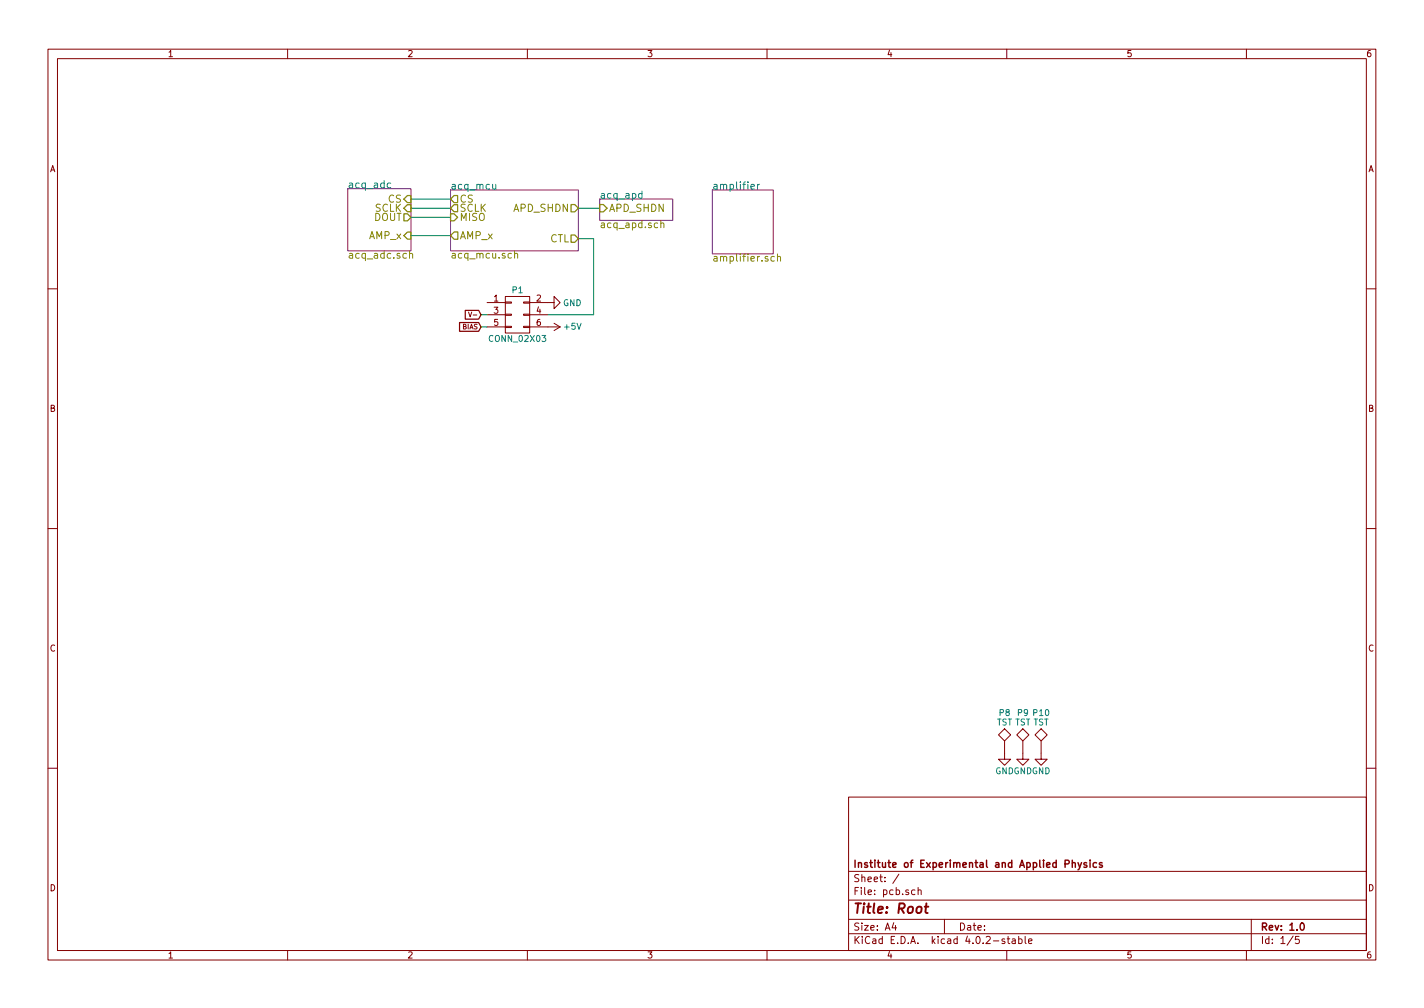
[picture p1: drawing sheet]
<svg xmlns="http://www.w3.org/2000/svg" width="297mm" height="210mm" viewBox="0 0 297 210" stroke-linecap="round" stroke-linejoin="round" font-family="sans-serif">
<g fill="none" stroke="#840000" stroke-width=".21">
<path d="M10 10.3h277v189.9h-277zM12 12.2h273v186.1h-273zM60 10.3v1.9M110 10.3v1.9M160 10.3v1.9M210 10.3v1.9M260 10.3v1.9M10 60.2h2M97.7 65.1l.4 1 .3-1M98.7 65.7h.8M101.6 68.2h3.8M101.6 63.1h3.8"/>
<path d="M101.6 65.7h3.8M105.4 68.1h1.3v.2h-1.3zM105.4 65.5h1.3v.3h-1.3zM105.4 63h1.3v.2h-1.3zM105.4 61.8h5.1v7.7h-5.1zM109.2 68.1h1.3v.2h-1.3zM109.2 65.5h1.3v.3h-1.3zM109.2 63h1.3v.2h-1.3zM110.5 63.1h5.1v-1.3l1.2 1.3-1.2 1.3v-1.3M110.5 68.2h6.3M110.5 65.7h3.8M115.6 67.4l1.2 .8"/>
<path d="M116.8 68.2l-1.2 .8M285 60.2h2M10 110.3h2M285 110.3h2M208.3 153.3l1.2-1.3 1.3 1.3-1.3 1.3zM209.5 154.6v3.8h1.3l-1.3 1.2-1.2-1.2h1.2M212.1 153.3l1.3-1.3 1.2 1.3-1.2 1.3zM213.4 154.6v3.8h1.2l-1.2 1.2-1.3-1.2h1.3M215.9 153.3l1.3-1.3 1.2 1.3-1.2 1.3zM217.2 154.6v3.8h1.2l-1.2 1.2-1.3-1.2h1.3M10 160.2h2M177 166.3h108v32h-108z"/>
<path d="M285 160.2h2M60 198.3v1.9M110 198.3v1.9M160 198.3v1.9M177 194.8h108M177 191.8h108M177 187.8h108M177 181.8h108M186.4 192.5l-.3 1h.9M186.8 193v1M187.5 182.3l-1.3 2M190.9 185.7l-.5-.1-.3 .3 .1 .6 .2 .1 .5-.1"/>
<path d="M191.5 185.7l.2-.1 .4 .1 .1 .9M191.5 185.1v1.5M197 191.8v3M209.6 195.9l-.4-.1-.2 .2 .1 .3 .5 .1v.3h-.6M210 198.3v1.9M210.1 195.8h.5M210.3 195.3v1.3l.3 .2M211.2 195.9h.5l.1 .9M211.8 196.2l-.5 .1-.2 .2 .2 .3 .5-.1M212.5 195.9l.4-.1 .3 .3-.1 .6h-.6M212.5 195.3v1.5M213.8 195.3v1.3l.2 .2"/>
<path d="M214.6 196.3l.7-.1-.1-.3-.4-.1-.2 .2v.7h.6M260 198.3v1.9M261 191.8v6.5M269.7 195.2l-1.2 2M271 195.3h-.7l-.1 .7h.7l.1 .2v.5l-.2 .1-.6-.1"/>
</g>
<path d="M224.9 179.9l.3 1M225.6 179.9l-.5 1.4-.2 .1M227.4 179.4v.2M227.4 179.9v1M223.7 180.1l.2-.2 .4 .1v.9M226.7 180l-.4-.1-.2 .2 .1 .3 .5 .1v.3h-.6M228.7 180l-.4-.1-.3 .3 .1 .6 .2 .1 .4-.1M229.9 180l-.4-.1-.2 .2 .1 .3 .5 .1v.3h-.6M271.3 192.7l.3-.2a.8 .8 0 0 1 .5 .8 .8 .8 0 0 1-.5 .7l-.4-.5z" fill="none" stroke="#840000" stroke-width=".3"/>
<path d="M192.9 189.1h.7M193.2 188.4l-.2 1.8 .1 .1 .4 .1" fill="none" stroke="#840000" stroke-width=".41"/>
<path d="M72.5 39.4h13.2v12.9h-13.2zM94 39.6h26.6v12.7h-26.6zM148.6 39.6h12.7v13.4h-12.7zM125.1 41.5h15.2v4.5h-15.2z" fill="none" stroke="#840084" stroke-width=".21"/>
<path d="M81.5 38.2h-.4l-.3 .3 .1 .6h.6M102.8 38.4v1h.4l.2-.1M103.4 38.4v1M133.9 39.8v1.5M156.6 39l.8-.2-.1-.3-.4-.1-.3 .3 .1 .7h.6M158 38.4v1M158.4 38.4l-.4 .3M133.9 40.4h-.4l-.3 .2 .1 .6 .2 .1h.4" fill="none" stroke="#008484" stroke-width=".21"/>
<path d="M85.4 53l.1-.1a.36 .36 0 0 1 .6 .2v.8M85.4 52.3v1.6M107.3 53l.2-.1h.4l.1 .9M107.3 52.3v1.5M137.8 46.6l.2-.1 .4 .1 .1 .9M137.8 46v1.5M161.5 53.6l-.4-.1-.3 .3 .1 .6 .2 .1 .4-.1M162.2 53.6l.2-.1 .4 .1v.9M162.2 53v1.5" fill="none" stroke="#848400" stroke-width=".21"/>
<path d="M84.3 44.6h.7l.7 .7-.7 .8h-.7zM85 40.8h.7v1.5h-.7l-.7-.8zM85 42.7h.7v1.5h-.7l-.7-.8zM85 48.4h.7v1.5h-.7l-.7-.8zM94 44.6h.7l.8 .7-.8 .8h-.7zM94.7 42.7h.8v1.5h-.8l-.7-.8zM94.7 40.8h.8v1.5h-.8l-.7-.8zM94.7 48.4h.8v1.5h-.8l-.7-.8zM119.1 42.7h.8l.7 .7-.7 .8h-.8zM119.1 49h.8l.7 .8-.7 .7h-.8zM125.1 42.7h.8l.7 .7-.7 .8h-.8z" fill="none" stroke="#848400" stroke-width=".25"/>
<path d="M85.7 49.1h8.3M85.7 45.3h8.3M85.7 43.4h8.3M85.7 41.5h8.3M120.6 43.4h4.5M120.6 49.8h3.2v15.9h-9.5M100.3 65.7h1.3M100.3 68.2h1.3" fill="none" stroke="#008400" stroke-width=".21"/>
<path d="M95.9 67.3h3.9l.5 .9-.5 .9h-3.9zM97.1 64.7h2.7l.5 1-.5 .9h-2.7z" fill="none" stroke="#840000" stroke-width=".25"/>
<text font-size="2.8" fill="#840000" x="178" y="190.5">Title: Root</text>
<g font-size="2.1" fill="#008484">
<text x="72.5" y="39.3">acq_adc</text>
<text x="94" y="39.5">acq_mcu</text>
<text x="125.1" y="41.4">acq_apd</text>
<text x="148.6" y="39.5">amplifier</text>
</g>
<g font-size="2.1" fill="#848400">
<text x="77.9" y="46.1">DOUT</text>
<text x="78.1" y="44.2">SCLK</text>
<text x="80.9" y="42.3">CS</text>
<text x="95.9" y="44.2">SCLK</text>
<text x="95.9" y="42.3">CS</text>
<text x="95.9" y="46.1">MISO</text>
<text x="107" y="44.2">APD_SHDN</text>
<text x="125.1" y="47.6">acq_apd.sch</text>
<text x="127" y="44.2">APD_SHDN</text>
<text x="72.5" y="53.9">acq_adc.sch</text>
<text x="76.9" y="49.9">AMP_x</text>
<text x="94" y="53.9">acq_mcu.sch</text>
<text x="95.9" y="49.9">AMP_x</text>
<text x="114.6" y="50.5">CTL</text>
<text x="148.6" y="54.6">amplifier.sch</text>
</g>
<g font-size="2.1" fill="#840000">
<text x="178" y="184">Sheet: /</text>
<text x="178" y="181">Institute of Experimental and Applied Physics</text>
<text x="178" y="186.7">File: pcb.sch</text>
<text x="178" y="196.9">KiCad E.D.A. kicad 4.0.2-stable</text>
<text x="178" y="194.1">Size: A4</text>
<text x="200" y="194.1">Date:</text>
<text x="263" y="194.1">Rev: 1.0</text>
<text x="263" y="196.9">Id: 1/5</text>
</g>
<g font-size="1.8" fill="#840000">
<text x="35" y="11.9">1</text>
<text x="85" y="11.9">2</text>
<text x="135" y="11.9">3</text>
<text x="185" y="11.9">4</text>
<text x="235" y="11.9">5</text>
<text x="285" y="11.9">6</text>
<text x="10.4" y="35.9">A</text>
<text x="285.4" y="35.9">A</text>
<text x="103" y="62.9">1</text>
<text x="103" y="65.4">3</text>
<text x="111.9" y="62.9">2</text>
<text x="111.9" y="65.4">4</text>
<text x="103" y="67.9">5</text>
<text x="111.9" y="67.9">6</text>
<text x="10.4" y="85.9">B</text>
<text x="285.4" y="85.9">B</text>
<text x="10.4" y="135.9">C</text>
<text x="285.4" y="135.9">C</text>
<text x="10.4" y="185.9">D</text>
<text x="285.4" y="185.9">D</text>
<text x="35" y="199.9">1</text>
<text x="85" y="199.9">2</text>
<text x="135" y="199.9">3</text>
<text x="185" y="199.9">4</text>
<text x="235" y="199.9">5</text>
<text x="285" y="199.9">6</text>
</g>
<g font-size="1.8" fill="#008484">
<text x="106.9" y="61.1">P1</text>
<text x="117.4" y="63.8">GND</text>
<text x="102.3" y="71.3">CONN_02X03</text>
<text x="117.8" y="68.8">+5V</text>
<text x="208.5" y="149.3">P8</text>
<text x="212.3" y="149.3">P9 P10</text>
<text x="207.9" y="151.3">TST TST TST</text>
<text x="207.6" y="161.5">GNDGNDGND</text>
</g>
<text font-size="1.4" fill="#840000" x="96.4" y="68.7">BIAS</text>
</svg>
